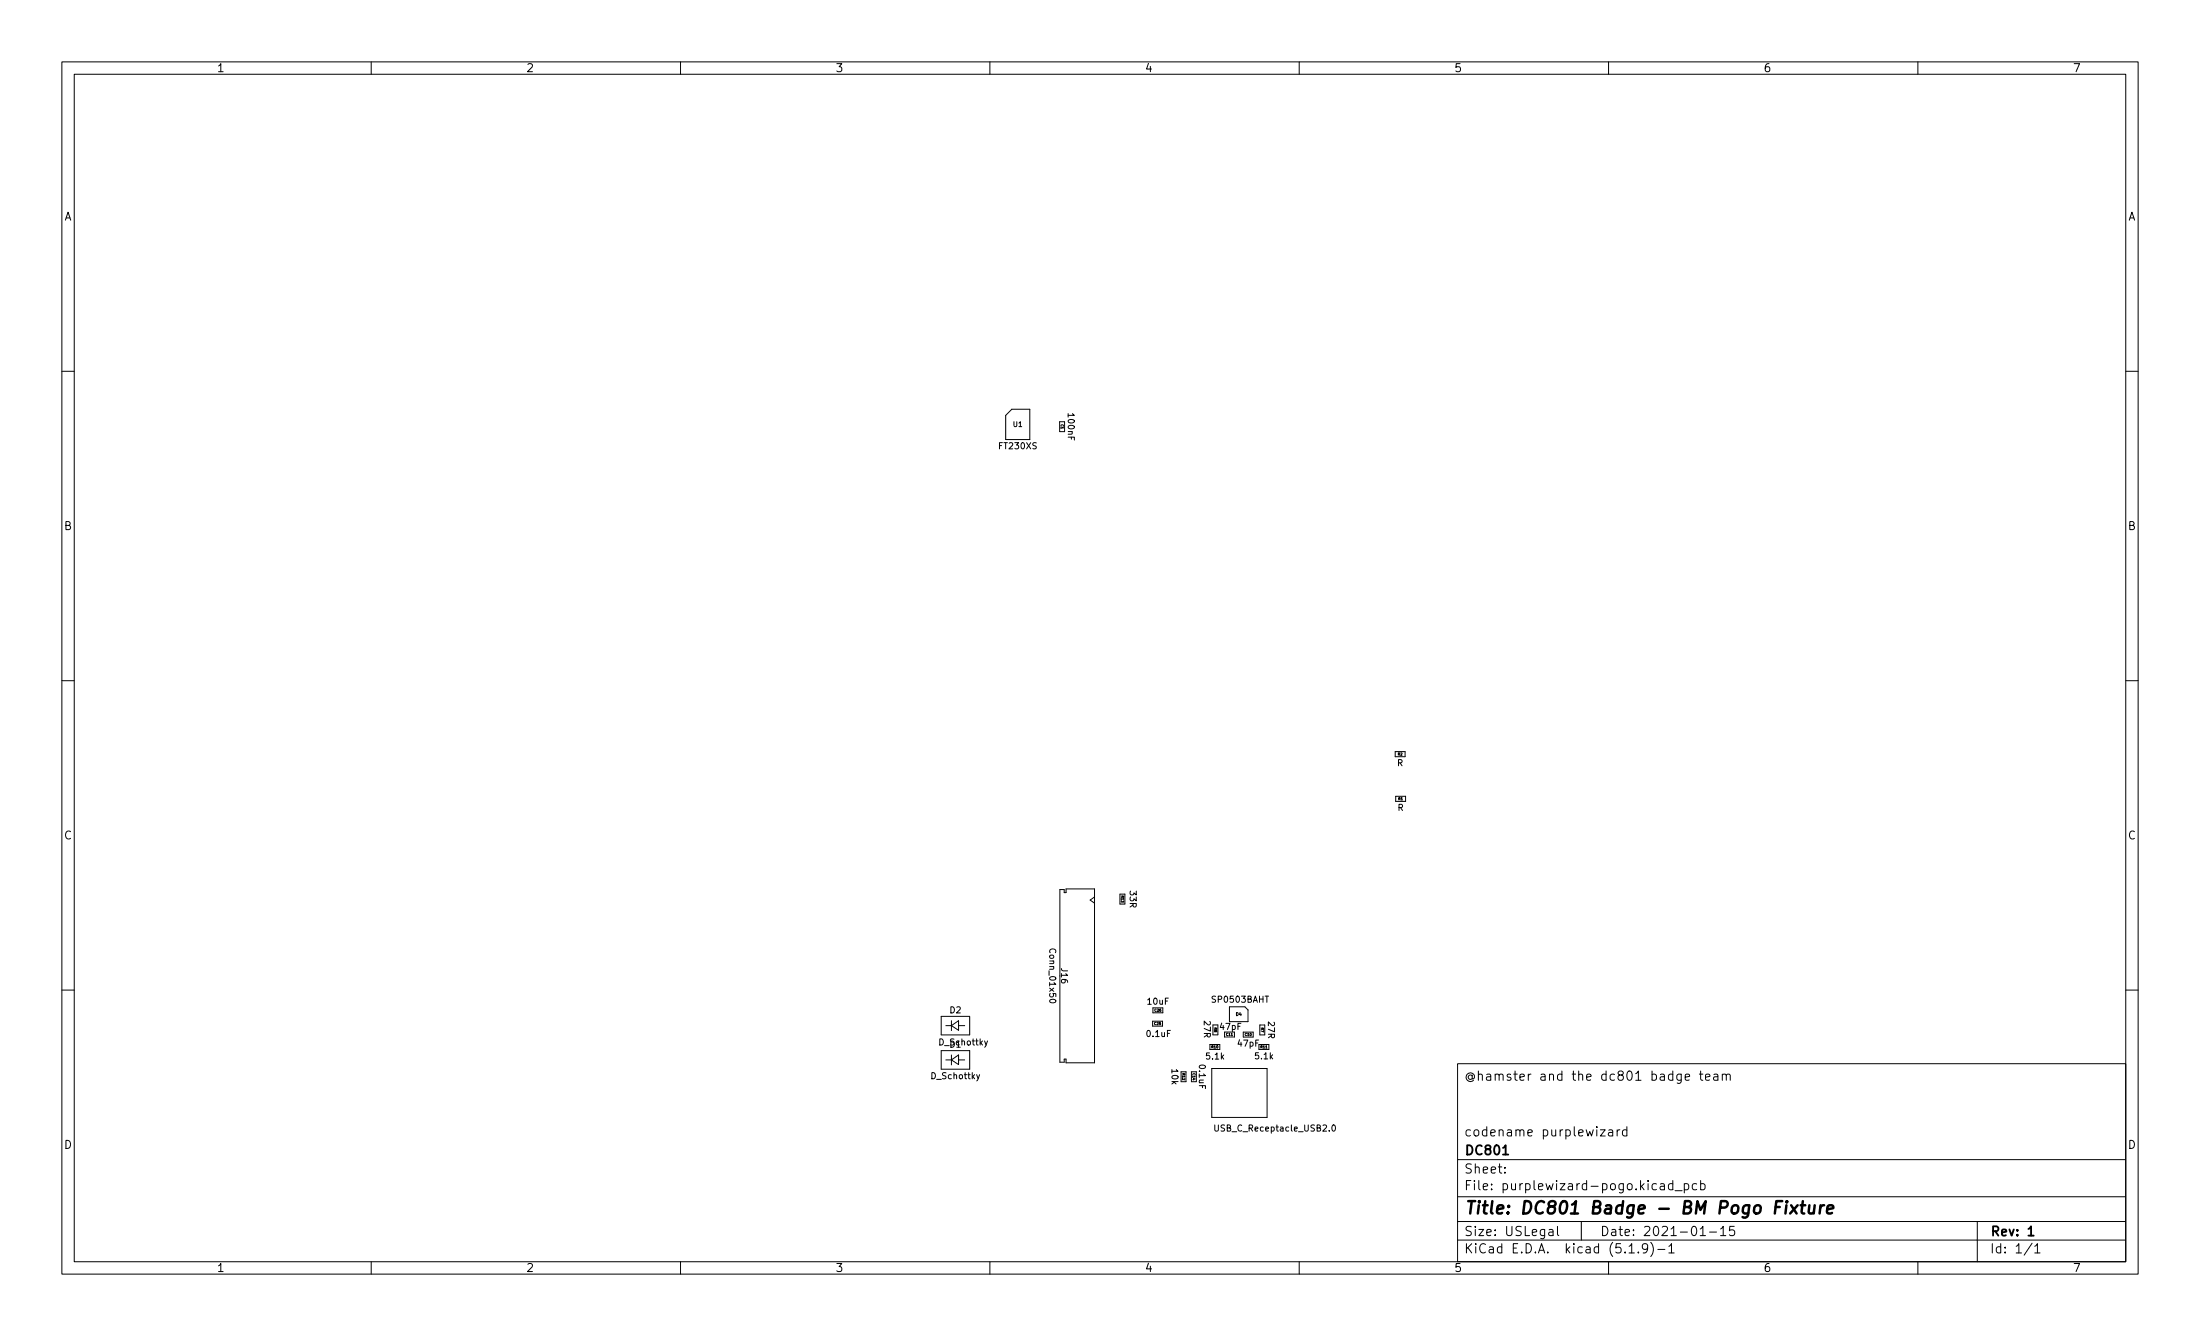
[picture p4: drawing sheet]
<svg xmlns="http://www.w3.org/2000/svg" width="356mm" height="216mm" viewBox="0 0 356 216" stroke-linecap="round" stroke-linejoin="round" font-family="sans-serif">
<g fill="none" stroke="#000" stroke-width=".16">
<path d="M10 10h335.6v195.9h-335.6zM12 12h331.6v191.9h-331.6zM60 10v2M110 10v2M160 10v2M210 10v2M260 10v2M310 10v2M10 60h2M343.6 60h2M163.6 66.1h2.9v4.9h-3.9v-3.9zM171.3 68.2h.8v1.6h-.8z"/>
<path d="M10 110h2M343.6 110h2M225.5 121.5h1.6v.8h-1.6zM225.6 128.7h1.6v.8h-1.6zM10 160h2M171.3 143.8h.7v.5h.3v-.6h4.6v28.1h-4.6v-.6h-.3v.5h-.7zM176.9 145l-.7 .5 .7 .5M181 144.5h.8v1.6h-.8zM343.6 160h2M152.1 169.8h4.6v3h-4.6zM152.1 164.2h4.6v3h-4.6zM152.9 171.3h.9"/>
<path d="M152.9 165.7h.9M153.8 164.9v1.6M153.8 170.5v1.6M153.8 165.7l1.1-.8v1.6zM153.8 171.3l1.1-.8v1.5zM154.9 171.3h1M154.9 165.7h1M186.3 165h1.6v.8h-1.6zM186.4 162.9h1.6v.8h-1.6zM190.9 173.2h.8v1.6h-.8zM193.4 173.2h-.8v1.6h.8M195.6 168.8h1.6v.8h-1.6z"/>
<path d="M195.9 172.7h8.9v7.9h-8.9zM196.1 165.6h.8v1.6h-.8M197.9 166.8v.8h1.6v-.8M198.7 162.7h2.5l.5 .5v1.9h-3zM201 166.8h1.6v.8h-1.6zM203.5 168.8h1.6v.8h-1.6M203.6 165.6h.8v1.6h-.8zM235.6 171.9h108v32h-108zM272.4 174.1l.7-.2-.1-.3h-.4l-.2 .2 .1 .7h.5M274.7 173.6h.5M274.9 173.1v1.3l.1 .1 .2 .1M275.7 174.1l.7-.2-.1-.3h-.4l-.2 .2v.7h.6"/>
<path d="M277 173.6h.6l.1 1M277.7 173.9l-.5 .1a.29 .29 0 0 0-.2 .3 .29 .29 0 0 0 .2 .3l.5-.1M278.4 173.7l.2-.1h.4v1M278.4 173.6v1M279 173.8l.2-.2h.4l.1 1M196.4 181.8v.8l.2 .2 .2-.1 .1-.1v-.8M215.4 181.9l.1-.1a.54 .54 0 0 1 .4 .5 .54 .54 0 0 1-.4 .5l-.2-.4zM235.6 197.4h108M235.6 193.4h108M235.6 187.4h108M243.2 189.4v.2M243.2 188.7v.1"/>
<path d="M250.4 198.7h.6v1M251 199l-.5 .1a.29 .29 0 0 0-.2 .3 .29 .29 0 0 0 .2 .3l.5-.1M251.7 198.2v1.3l.3 .2M255.6 197.4v3M258.7 182.6h.8l-.8 1h.8M260 182.6h.6l.1 1M260.7 182.9l-.5 .1a.29 .29 0 0 0-.2 .3 .29 .29 0 0 0 .2 .3l.5-.1M261.4 182.6v1M261.8 182.6h-.3l-.1 .3M263 182.6h-.5l-.3 .3v.4l.2 .2h.6M263 182.1v1.5M268.4 191.4h.6v.9"/>
<path d="M269 191.6l-.5 .1a.29 .29 0 0 0-.2 .3 .29 .29 0 0 0 .2 .3l.5-.1M270.4 191.4l-.4-.1-.3 .3v.4l.1 .2h.6M270.4 190.8v1.5M270.7 192.4h1.2M272.2 191.4l.5-.1 .3 .3v.4l-.2 .2h-.6M272.2 191.3v1.5M274.2 191.4l-.4-.1-.3 .3v.4l.2 .2h.5M274.8 199.7h.9M274.9 191.4l.4-.1 .3 .3v.4l-.1 .2h-.6M274.9 190.8v1.5M276.3 199.1h1.2M278.1 198.6l.4-.4v1.5"/>
<path d="M278.1 199.7h.9M280.3 198.2h-.7l-.1 .7 .2-.2 .5 .1 .2 .2-.1 .5-.2 .2h-.4l-.2-.2M319.6 197.4v6.5M60 203.9v2M110 203.9v2M160 203.9v2M210 203.9v2M235.6 200.4h108M260 203.9v2M263.3 201.4l.4-.4v1.5M263.3 202.5h.9M264.8 202.3v.2"/>
<path d="M266.3 201.6l-.3 .3-.4-.1-.1-.2v-.3l.1-.3h.4l.2 .1a.99 .99 0 0 1-.3 1.4h-.3M266.8 200.8a1.72 1.72 0 0 1 0 2.2M268 201.9h1.1M269.7 201.4l.5-.4v1.5M269.7 202.5h.9M310 203.9v2M328.5 200.9l-1.3 1.9M328.9 201.4l.4-.4v1.5M328.9 202.5h.8"/>
</g>
<path d="M242.9 186.6h.9M327.9 198.6l.4-.4v1.5M327.9 199.7h.8" fill="none" stroke="#000" stroke-width=".3"/>
<g fill="none" stroke="#000" stroke-width=".4">
<path d="M287 195.1h.7M288.1 194.1h-1l-.2 2M288.8 194.8l-.2 1.3M288.8 194.1l-.1 .1 .1 .1 .1-.1-.1-.1v.2M289.5 194.8l.9 1.3M290.6 194.8l-1.3 1.3M291 194.8h.8M291.4 194.1l-.2 1.7 .1 .2 .3 .1M292.5 194.8l-.1 1.2a.57 .57 0 0 0 .8-.1M293.3 194.8l-.1 1.3M294.3 194.8l-.2 1.3M294.8 194.8a.59 .59 0 0 0-.6 .4"/>
<path d="M295.3 195.4l1-.2v-.3l-.2-.1-.6 .1-.2 .9 .2 .3 .6-.1"/>
</g>
<text font-size="2.8" x="236.6" y="196.2">Title: DC801 Badge - BM Pogo Fixture</text>
<g font-size="2.1">
<text x="236.6" y="174.6">@hamster and the dc801 badge team</text>
<text x="236.6" y="183.6">codename purplewizard</text>
<text x="236.6" y="189.7">Sheet:</text>
<text x="236.6" y="186.7">DC801</text>
<text x="236.6" y="192.4">File: purplewizard-pogo.kicad_pcb</text>
<text x="236.6" y="202.5">KiCad E.D.A. kicad (5.1.9)-1</text>
<text x="236.6" y="199.7">Size: USLegal</text>
<text x="258.6" y="199.7">Date: 2021-01-15</text>
<text x="321.6" y="199.7">Rev: 1</text>
<text x="321.6" y="202.5">Id: 1/1</text>
</g>
<g font-size="1.8">
<text x="35" y="11.6">1</text>
<text x="85" y="11.6">2</text>
<text x="135" y="11.6">3</text>
<text x="185" y="11.6">4</text>
<text x="235" y="11.6">5</text>
<text x="285" y="11.6">6</text>
<text x="335" y="11.6">7</text>
<text x="10.3" y="35.6">A</text>
<text x="343.9" y="35.6">A</text>
<text x="10.3" y="85.7">B</text>
<text x="343.9" y="85.7">B</text>
<text x="10.3" y="135.6">C</text>
<text x="343.9" y="135.6">C</text>
<text x="10.3" y="185.7">D</text>
<text x="343.9" y="185.7">D</text>
<text x="35" y="205.6">1</text>
<text x="85" y="205.6">2</text>
<text x="135" y="205.6">3</text>
<text x="185" y="205.6">4</text>
<text x="235" y="205.6">5</text>
<text x="285" y="205.6">6</text>
<text x="335" y="205.6">7</text>
</g>
<g font-size="1.4">
<text x="172.6" y="66.9" transform="rotate(90 172.6 66.9)">100nF</text>
<text x="161.6" y="72.6">FT230XS</text>
<text x="225.8" y="123.8">R</text>
<text x="225.9" y="131">R</text>
<text x="182.6" y="144" transform="rotate(90 182.6 144)">33R</text>
<text x="169.6" y="153.6" transform="rotate(90 169.6 153.6)">Conn_01x50</text>
<text x="171.5" y="156.5" transform="rotate(90 171.5 156.5)">J16</text>
<text x="153.5" y="163.7">D2</text>
<text x="185.4" y="167.6">0.1uF</text>
<text x="185.5" y="162.3">10uF</text>
<text x="194.6" y="165" transform="rotate(90 194.6 165)">27R</text>
<text x="196" y="162">SP0503BAHT</text>
<text x="197.3" y="166.4">47pF</text>
<text x="205" y="165.2" transform="rotate(90 205 165.2)">27R</text>
<text x="151.9" y="168.9">D_Schottky</text>
<text x="153.5" y="169.3">D1</text>
<text x="189.4" y="172.8" transform="rotate(90 189.4 172.8)">10k</text>
<text x="193.8" y="172.2" transform="rotate(90 193.8 172.2)">0.1uF</text>
<text x="195" y="171.2">5.1k</text>
<text x="200.1" y="169.1">47pF</text>
<text x="202.9" y="171.2">5.1k</text>
<text x="150.6" y="174.4">D_Schottky</text>
<text x="196.8" y="182.8">USB_C_Receptacle_USB2.0</text>
</g>
<text font-size="1.1" x="163.8" y="69">U1</text>
<text font-size=".7" x="199.8" y="164.2">D4</text>
<g font-size=".6">
<text x="171.5" y="68.6" transform="rotate(90 171.5 68.6)">C1</text>
<text x="226" y="122.1">R2</text>
<text x="226" y="129.3">R1</text>
<text x="181.2" y="144.8" transform="rotate(90 181.2 144.8)">R13</text>
<text x="186.6" y="165.6">C25</text>
<text x="186.6" y="163.5">C26</text>
<text x="196.3" y="166.1" transform="rotate(90 196.3 166.1)">R8</text>
<text x="198.2" y="167.4">C11</text>
<text x="201.2" y="167.4">C10</text>
<text x="203.8" y="166.1" transform="rotate(90 203.8 166.1)">R7</text>
<text x="191.1" y="173.5" transform="rotate(90 191.1 173.5)">R12</text>
<text x="192.8" y="173.5" transform="rotate(90 192.8 173.5)">C14</text>
<text x="195.9" y="169.4">R10</text>
<text x="203.8" y="169.4">R11</text>
</g>
</svg>
